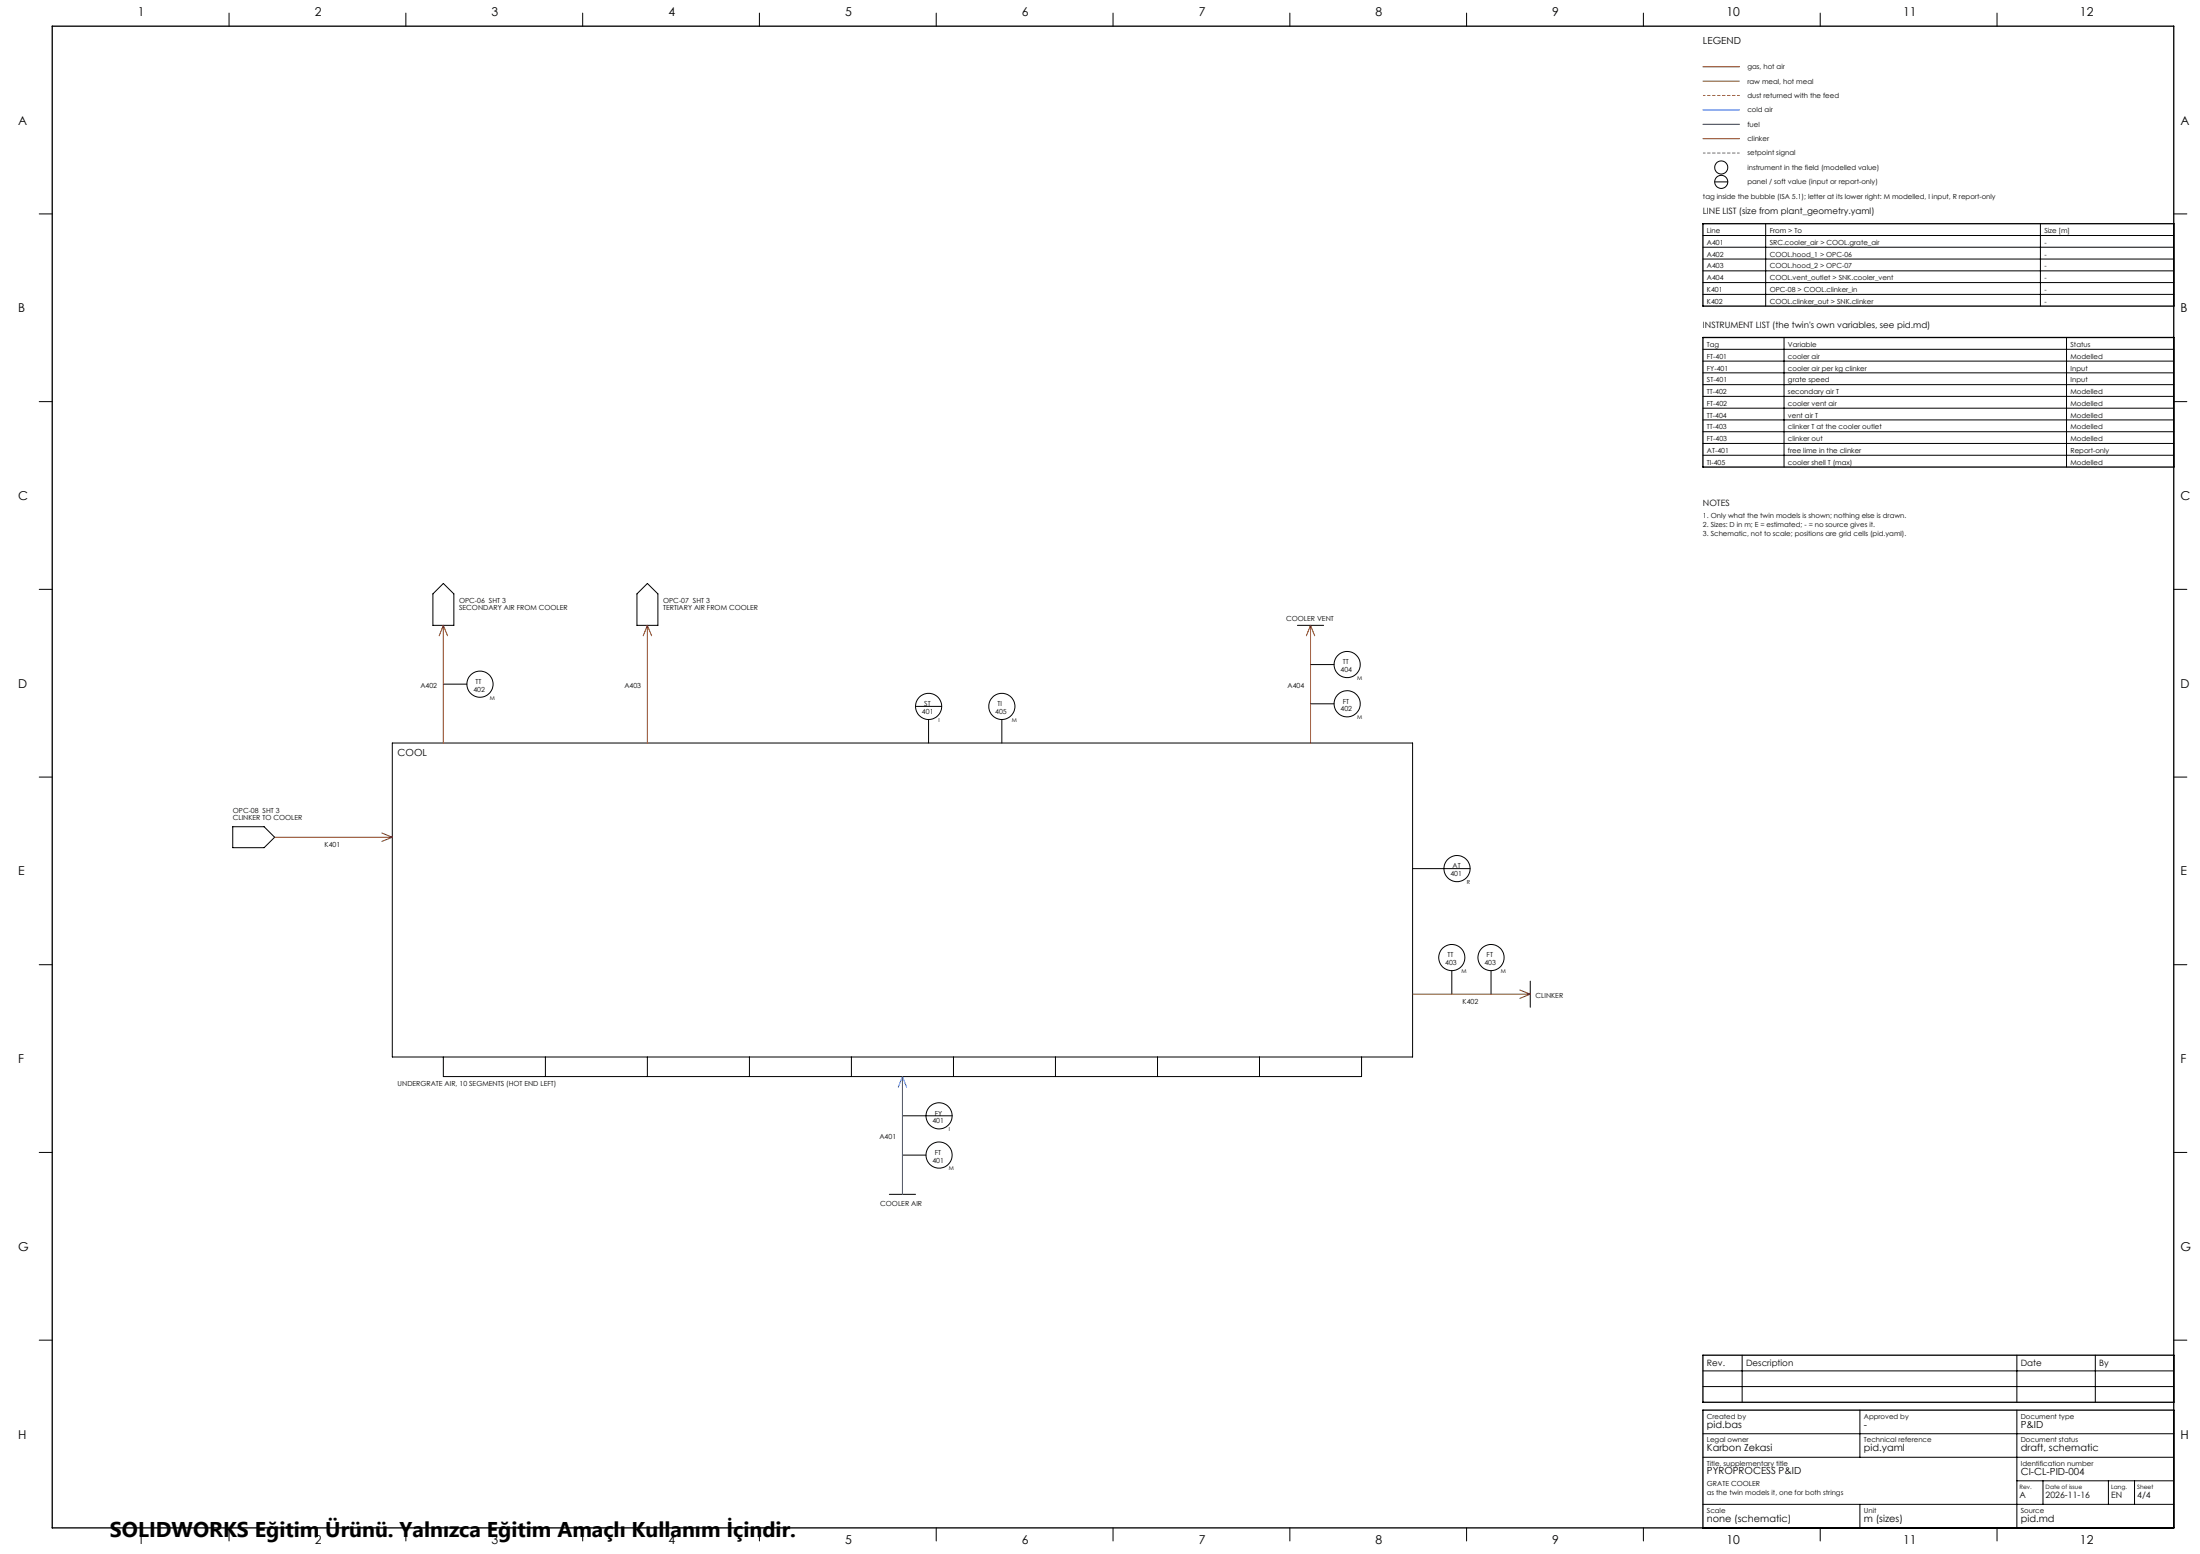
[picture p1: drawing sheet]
<svg xmlns="http://www.w3.org/2000/svg" width="841mm" height="594mm" viewBox="0 0 841 594" stroke-linecap="round" stroke-linejoin="round" font-family="sans-serif">
<g fill="none" stroke="#000" stroke-width=".38">
<path d="M87.6 5v5M155.2 5v5M222.7 5v5M290.3 5v5M357.9 5v5M425.5 5v5M493.1 5v5M560.6 5v5M628.2 5v5M695.8 5v5M763.4 5v5M655.5 69.5h5"/>
<path d="M15 81.8h5M651 90h180M651 94.5h180M651 99h180M675 85.5v31.5M780 85.5v31.5M831 81.8h5M651 103.5h180M651 108h180M651 112.5h180M651 133.5h180M651 138h180"/>
<path d="M682 129v49.5M790 129v49.5M15 153.5h5M651 142.5h180M651 147h180M651 151.5h180M651 156h180M831 153.5h5M651 160.5h180M651 165h180M651 169.5h180M651 174h180"/>
<path d="M15 225.3h5M165.5 227l4-4 4 4v12h-8zM243.5 227l4-4 4 4v12h-8zM496 239h10M831 225.3h5M501 254h9M169.5 261.5h9M350 270h10M355 275v9M383 275v9M501 269h9M15 297h5"/>
<path d="M150 284h390v120h-390zM831 297h5M89 316h12l4 4-4 4h-12zM540 332h22M15 368.8h5M555 371v9M570 371v9M585 375v10M831 368.8h5M169.5 404v7.5h351v-7.5M208.5 404v7.5M247.5 404v7.5"/>
<path d="M286.5 404v7.5M325.5 404v7.5M364.5 404v7.5M403.5 404v7.5M442.5 404v7.5M481.5 404v7.5M345 426.5h19M15 440.5h5M340 456.5h10M345 441.5h9M831 440.5h5M15 512.3h5"/>
<path d="M666 518v18M771 518v18M801 518v18M831 512.3h5M651 524h180M651 530h180M711 539v18M771 539v45M651 548h180M651 557h180M651 575h180M711 575v9"/>
<path d="M771 566h60M781 566v9M806 566v9M816 566v9M87.6 584v5M155.2 584v5M222.7 584v5M290.3 584v5M357.9 584v5M425.5 584v5M493.1 584v5M560.6 584v5"/>
<path d="M628.2 584v5M695.8 584v5M763.4 584v5"/>
<circle cx="658" cy="64" r="2.5"/>
<circle cx="658" cy="69.5" r="2.5"/>
<circle cx="515" cy="254" r="5"/>
<circle cx="183.5" cy="261.5" r="5"/>
<circle cx="355" cy="270" r="5"/>
<circle cx="383" cy="270" r="5"/>
<circle cx="515" cy="269" r="5"/>
<circle cx="557" cy="332" r="5"/>
<circle cx="555" cy="366" r="5"/>
<circle cx="570" cy="366" r="5"/>
<circle cx="359" cy="426.5" r="5"/>
<circle cx="359" cy="441.5" r="5"/>
</g>
<path d="M651 36.5h14" fill="none" stroke="#c89600" stroke-width=".38" stroke-dasharray="1.3 .6" stroke-dashoffset=".3" stroke-linecap="butt"/>
<path d="M651 58.5h14" fill="none" stroke="#6e6e6e" stroke-width=".38" stroke-dasharray="1.3 .6" stroke-dashoffset=".3" stroke-linecap="butt"/>
<path d="M20 10h811v574h-811zM831 85.5h-180v31.5h180M831 129h-180v49.5h180M831 518h-180v18h180M831 539h-180v45" fill="none" stroke="#000" stroke-width=".5"/>
<path d="M651 25.5h14M169.5 239v45M169.5 239l-1.6 4M169.5 239l1.6 4M247.5 239v45M247.5 239l-1.6 4M247.5 239l1.6 4M501 239v45M501 239l-1.6 4M501 239l1.6 4" fill="none" stroke="#d20000" stroke-width=".38"/>
<path d="M651 31h14" fill="none" stroke="#c89600" stroke-width=".38"/>
<path d="M651 53h14M146 318.4l4 1.6M105 320h45M150 320l-4 1.6M581 378.4l4 1.6M540 380h45M585 380l-4 1.6" fill="none" stroke="#784614" stroke-width=".38"/>
<path d="M651 47.5h14" fill="none" stroke="#008c3c" stroke-width=".38"/>
<path d="M651 42h14M345 411.5v45M345 411.5l-1.6 4M345 411.5l1.6 4" fill="none" stroke="#1e5adc" stroke-width=".38"/>
<text font-size="8.2" x="42.1" y="587.3">SOLIDWORKS Eğitim Ürünü. Yalnızca Eğitim Amaçlı Kullanım İçindir.</text>
<g font-size="4.7">
<text x="52.7" y="6">1</text>
<text x="120.3" y="6">2</text>
<text x="187.9" y="6">3</text>
<text x="255.5" y="6">4</text>
<text x="323.1" y="6">5</text>
<text x="390.7" y="6">6</text>
<text x="458.2" y="6">7</text>
<text x="525.8" y="6">8</text>
<text x="593.4" y="6">9</text>
<text x="659.9" y="6">10</text>
<text x="727.5" y="6">11</text>
<text x="795.1" y="6">12</text>
<text x="7" y="47.6">A</text>
<text x="833.5" y="47.6">A</text>
<text x="7" y="119.4">B</text>
<text x="833.5" y="119.4">B</text>
<text x="7" y="191.1">C</text>
<text x="833.5" y="191.1">C</text>
<text x="7" y="262.9">D</text>
<text x="833.5" y="262.9">D</text>
<text x="7" y="334.6">E</text>
<text x="833.5" y="334.6">E</text>
<text x="7" y="406.4">F</text>
<text x="833.5" y="406.4">F</text>
<text x="7" y="478.1">G</text>
<text x="833.5" y="478.1">G</text>
<text x="7" y="549.9">H</text>
<text x="833.5" y="549.9">H</text>
<text x="52.7" y="590">1</text>
<text x="120.3" y="590">2</text>
<text x="187.9" y="590">3</text>
<text x="255.5" y="590">4</text>
<text x="323.1" y="590">5</text>
<text x="390.7" y="590">6</text>
<text x="458.2" y="590">7</text>
<text x="525.8" y="590">8</text>
<text x="593.4" y="590">9</text>
<text x="659.9" y="590">10</text>
<text x="727.5" y="590">11</text>
<text x="795.1" y="590">12</text>
</g>
<g font-size="3.7">
<text x="651" y="17">LEGEND</text>
<text x="152" y="289">COOL</text>
<text x="652.5" y="545.8">pid.bas</text>
<text x="712.5" y="545.8">-</text>
<text x="772.5" y="545.8">P&amp;ID</text>
<text x="652.5" y="554.8">Karbon Zekasi</text>
<text x="712.5" y="554.8">pid.yaml</text>
<text x="772.5" y="554.8">draft, schematic</text>
<text x="652.5" y="563.5">PYROPROCESS P&amp;ID</text>
<text x="772.5" y="563.8">CI-CL-PID-004</text>
<text x="652.5" y="581.8">none (schematic)</text>
<text x="712.5" y="581.8">m (sizes)</text>
<text x="772.5" y="581.8">pid.md</text>
</g>
<g font-size="3.3">
<text x="651" y="81.8">LINE LIST (size from plant_geometry.yaml)</text>
<text x="651" y="125.3">INSTRUMENT LIST (the twin's own variables, see pid.md)</text>
<text x="651" y="193.3">NOTES</text>
<text x="652.5" y="522.3">Rev.</text>
<text x="667.5" y="522.3">Description</text>
<text x="772.5" y="522.3">Date</text>
<text x="802.5" y="522.3">By</text>
<text x="772" y="572.8">A</text>
<text x="782" y="572.8">2026-11-16</text>
<text x="807" y="572.8">EN</text>
<text x="817" y="572.8">4/4</text>
</g>
<g font-size="2.7">
<text x="668" y="26.4">gas, hot air</text>
<text x="668" y="31.9">raw meal, hot meal</text>
<text x="668" y="37.4">dust returned with the feed</text>
<text x="668" y="42.9">cold air</text>
<text x="668" y="48.4">fuel</text>
<text x="668" y="53.9">clinker</text>
<text x="668" y="59.4">setpoint signal</text>
<text x="668" y="64.9">instrument in the field (modelled value)</text>
<text x="668" y="70.4">panel / soft value (input or report-only)</text>
<text x="651" y="75.9">tag inside the bubble (ISA 5.1); letter at its lower right: M modelled, I input, R report-only</text>
<text x="652.5" y="89.1">Line</text>
<text x="676.5" y="89.1">From &gt; To</text>
<text x="781.5" y="89.1">Size [m]</text>
<text x="652.5" y="93.6">A401</text>
<text x="676.5" y="93.6">SRC.cooler_air &gt; COOL.grate_air</text>
<text x="781.5" y="93.6">-</text>
<text x="652.5" y="98.1">A402</text>
<text x="676.5" y="98.1">COOL.hood_1 &gt; OPC-06</text>
<text x="781.5" y="98.1">-</text>
<text x="652.5" y="102.6">A403</text>
<text x="652.5" y="107.1">A404</text>
<text x="676.5" y="102.6">COOL.hood_2 &gt; OPC-07</text>
<text x="676.5" y="107.1">COOL.vent_outlet &gt; SNK.cooler_vent</text>
<text x="781.5" y="102.6">-</text>
<text x="781.5" y="107.1">-</text>
<text x="652.5" y="111.6">K401</text>
<text x="676.5" y="111.6">OPC-08 &gt; COOL.clinker_in</text>
<text x="781.5" y="111.6">-</text>
<text x="652.5" y="116.1">K402</text>
<text x="676.5" y="116.1">COOL.clinker_out &gt; SNK.clinker</text>
<text x="781.5" y="116.1">-</text>
<text x="652.5" y="132.6">Tag</text>
<text x="652.5" y="137.1">FT-401</text>
<text x="683.5" y="132.6">Variable</text>
<text x="683.5" y="137.1">cooler air</text>
<text x="791.5" y="132.6">Status</text>
<text x="791.5" y="137.1">Modelled</text>
<text x="652.5" y="141.6">FY-401</text>
<text x="683.5" y="141.6">cooler air per kg clinker</text>
<text x="791.5" y="141.6">Input</text>
<text x="652.5" y="146.1">ST-401</text>
<text x="683.5" y="146.1">grate speed</text>
<text x="791.5" y="146.1">Input</text>
<text x="652.5" y="150.6">TT-402</text>
<text x="652.5" y="155.1">FT-402</text>
<text x="683.5" y="150.6">secondary air T</text>
<text x="683.5" y="155.1">cooler vent air</text>
<text x="791.5" y="150.6">Modelled</text>
<text x="791.5" y="155.1">Modelled</text>
<text x="652.5" y="159.6">TT-404</text>
<text x="683.5" y="159.6">vent air T</text>
<text x="791.5" y="159.6">Modelled</text>
<text x="652.5" y="164.1">TT-403</text>
<text x="683.5" y="164.1">clinker T at the cooler outlet</text>
<text x="791.5" y="164.1">Modelled</text>
<text x="652.5" y="168.6">FT-403</text>
<text x="652.5" y="173.1">AT-401</text>
<text x="683.5" y="168.6">clinker out</text>
<text x="683.5" y="173.1">free lime in the clinker</text>
<text x="791.5" y="168.6">Modelled</text>
<text x="791.5" y="173.1">Report-only</text>
<text x="652.5" y="177.6">TI-405</text>
<text x="683.5" y="177.6">cooler shell T (max)</text>
<text x="791.5" y="177.6">Modelled</text>
<text x="651" y="197.9">1. Only what the twin models is shown; nothing else is drawn.</text>
<text x="651" y="201.4">2. Sizes: D in m; E = estimated; - = no source gives it.</text>
<text x="651" y="204.9">3. Schematic, not to scale; positions are grid cells (pid.yaml).</text>
<text x="175.5" y="230.4">OPC-06 SHT 3</text>
<text x="175.5" y="233">SECONDARY AIR FROM COOLER</text>
<text x="253.5" y="230.4">OPC-07 SHT 3</text>
<text x="253.5" y="233">TERTIARY AIR FROM COOLER</text>
<text x="491.6" y="237.4">COOLER VENT</text>
<text x="512.4" y="256.9">404</text>
<text x="513.3" y="253.9">TT</text>
<text x="160.7" y="262.9">A402</text>
<text x="181.8" y="261.4">TT</text>
<text x="238.7" y="262.9">A403</text>
<text x="492.2" y="262.9">A404</text>
<text x="181" y="264.4">402</text>
<text x="353.3" y="269.9">ST</text>
<text x="381.3" y="269.9">TI</text>
<text x="513.3" y="268.9">FT</text>
<text x="352.4" y="272.9">401</text>
<text x="380.4" y="272.9">405</text>
<text x="512.4" y="271.9">402</text>
<text x="89" y="310.9">OPC-08 SHT 3</text>
<text x="89" y="313.5">CLINKER TO COOLER</text>
<text x="124.1" y="323.6">K401</text>
<text x="554.5" y="334.9">401</text>
<text x="555.3" y="331.9">AT</text>
<text x="553.3" y="365.9">TT</text>
<text x="568.3" y="365.9">FT</text>
<text x="552.4" y="368.9">403</text>
<text x="567.4" y="368.9">403</text>
<text x="559.1" y="383.6">K402</text>
<text x="587" y="381.4">CLINKER</text>
<text x="152" y="415.1">UNDERGRATE AIR, 10 SEGMENTS (HOT END LEFT)</text>
<text x="356.5" y="429.4">401</text>
<text x="357.3" y="426.4">FY</text>
<text x="336.2" y="435.4">A401</text>
<text x="357.3" y="441.4">FT</text>
<text x="356.5" y="444.4">401</text>
<text x="336.5" y="460.9">COOLER AIR</text>
<text x="652.5" y="542.2">Created by</text>
<text x="712.5" y="542.2">Approved by</text>
<text x="772.5" y="542.2">Document type</text>
<text x="652.5" y="551.2">Legal owner</text>
<text x="712.5" y="551.2">Technical reference</text>
<text x="772.5" y="551.2">Document status</text>
<text x="652.5" y="560.2">Title, supplementary title</text>
<text x="772.5" y="560.2">Identification number</text>
<text x="652.5" y="568.1">GRATE COOLER</text>
<text x="652.5" y="571.6">as the twin models it, one for both strings</text>
<text x="652.5" y="578.2">Scale</text>
<text x="712.5" y="578.2">Unit</text>
<text x="772.5" y="578.2">Source</text>
</g>
<g font-size="2.3">
<text x="772" y="569">Rev.</text>
<text x="782" y="569">Date of issue</text>
<text x="807" y="569">Lang.</text>
<text x="817" y="569">Sheet</text>
</g>
<g font-size="2.1">
<text x="518.7" y="259.9">M</text>
<text x="187.3" y="267.4">M</text>
<text x="358.8" y="275.9">I</text>
<text x="386.7" y="275.9">M</text>
<text x="518.7" y="274.9">M</text>
<text x="560.8" y="337.9">R</text>
<text x="558.8" y="371.9">M</text>
<text x="573.7" y="371.9">M</text>
<text x="362.7" y="432.4">I</text>
<text x="362.7" y="447.4">M</text>
</g>
</svg>
